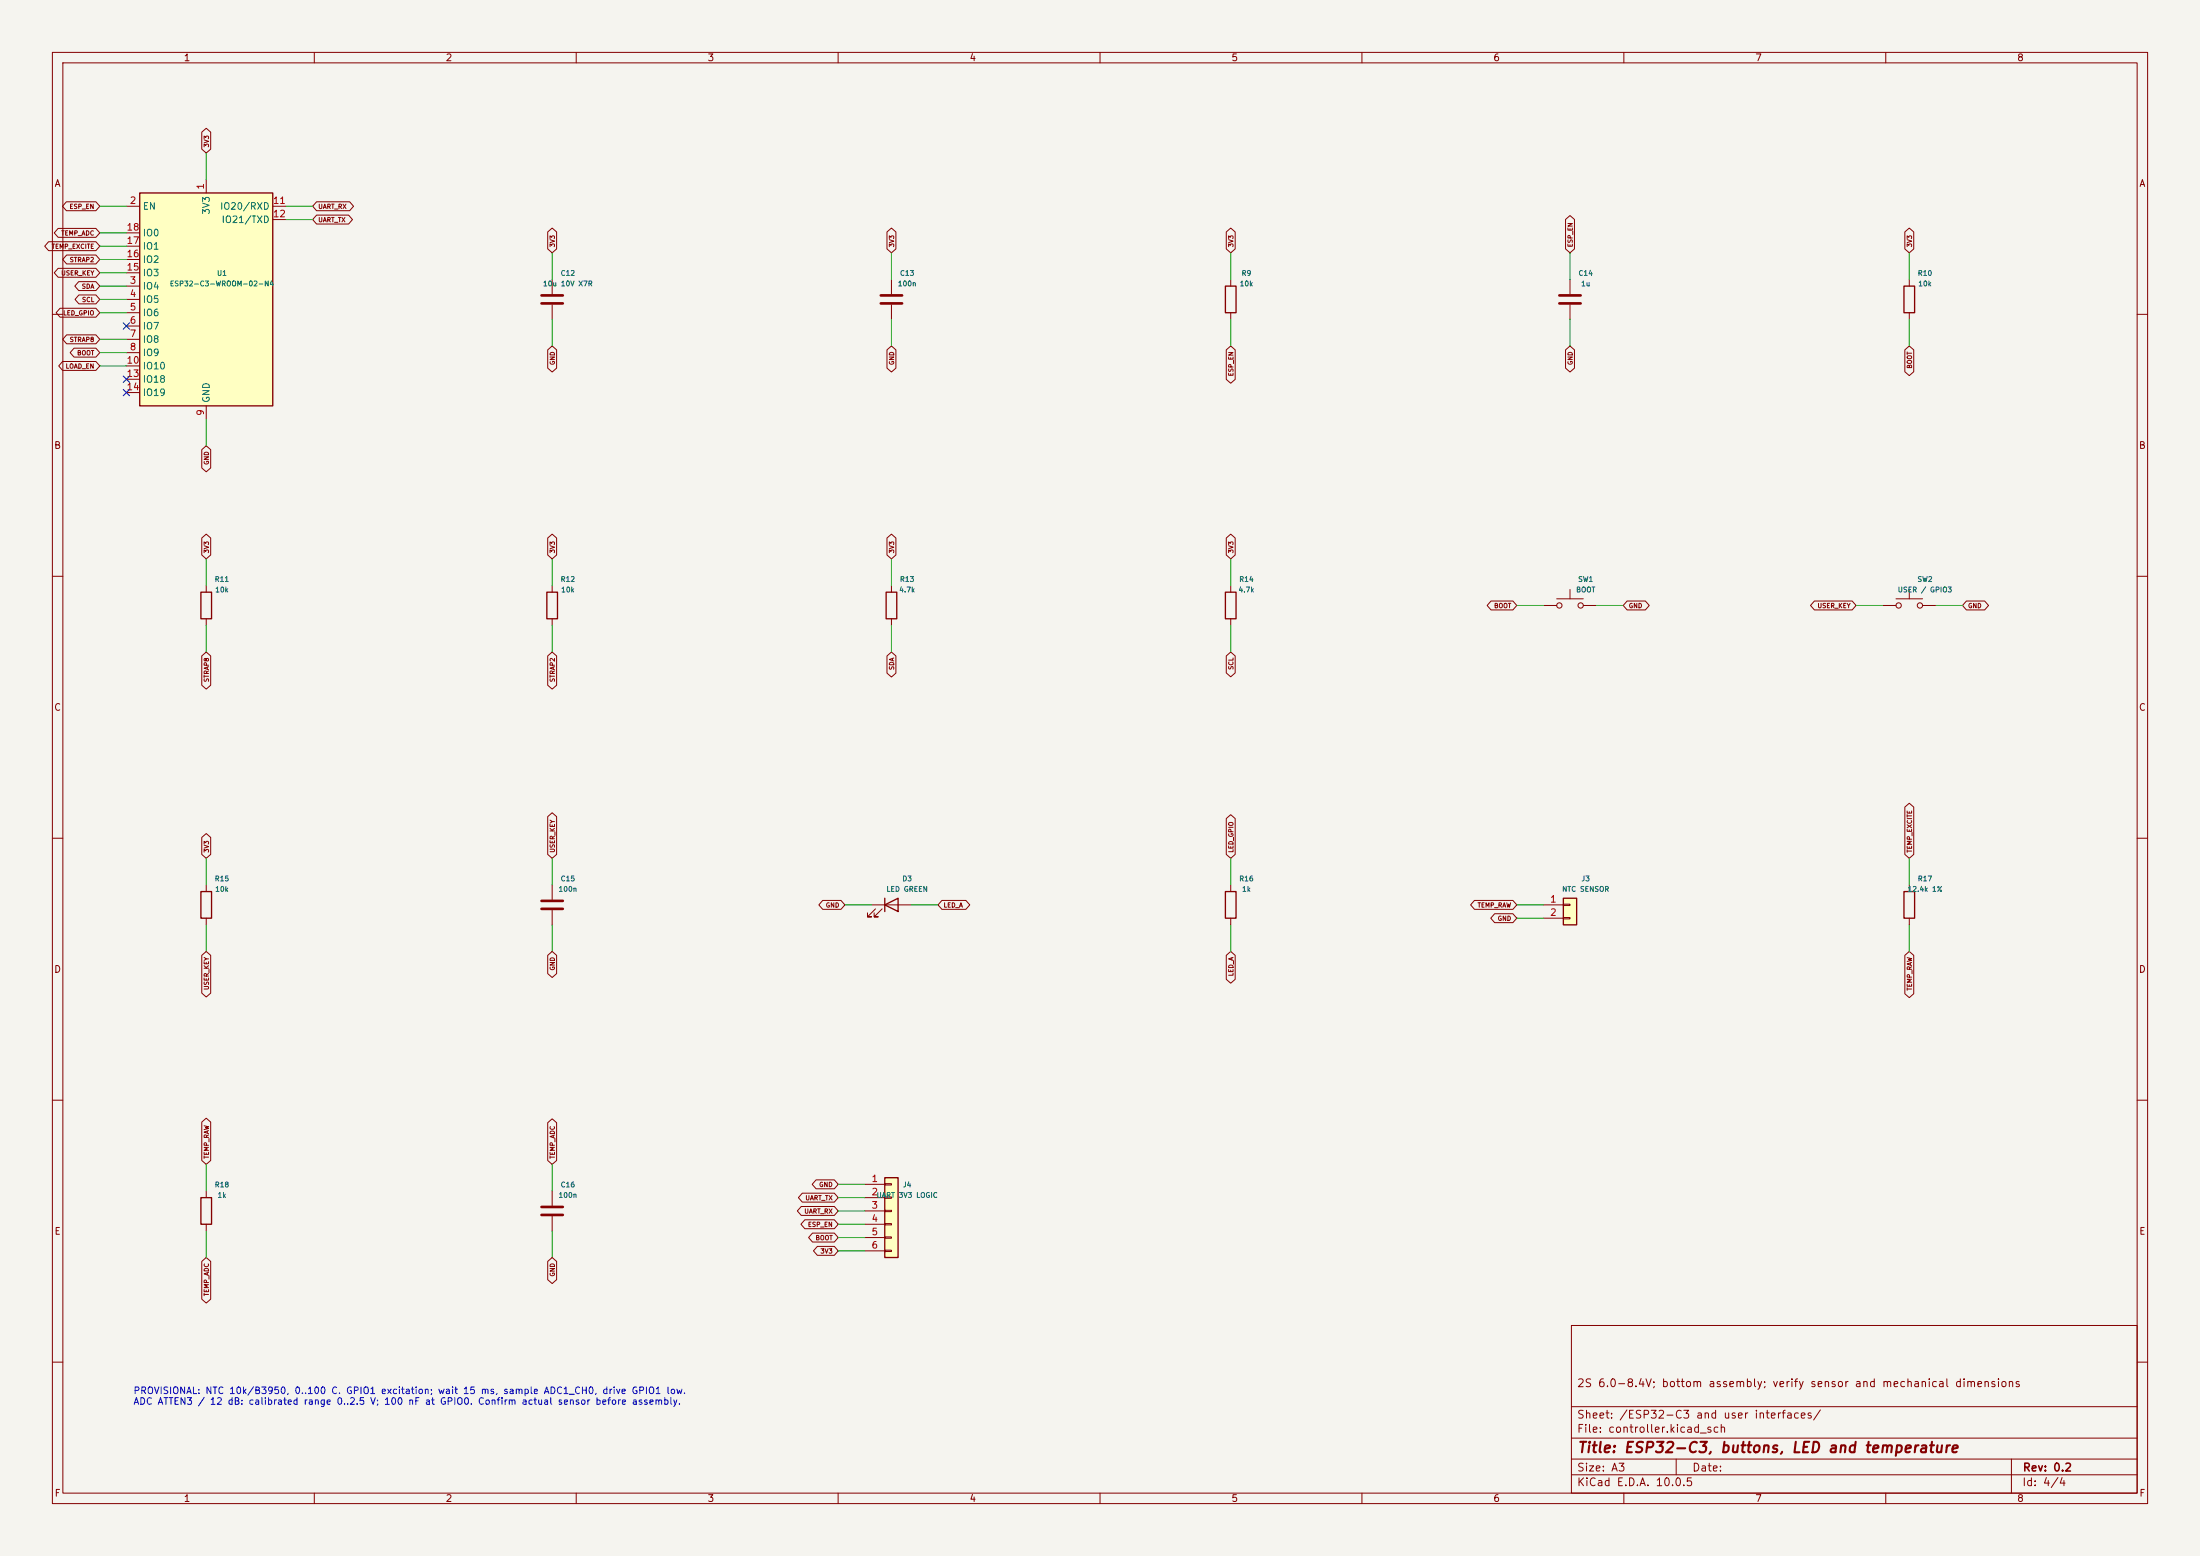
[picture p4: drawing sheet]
(kicad_sch
 (version 20250114)
 (generator eeschema)
 (paper "A3")
 (title_block
  (title "ESP32-C3, buttons, LED and temperature")
  (rev "0.2")
  (comment 1 "2S 6.0-8.4V; bottom assembly; verify sensor and mechanical dimensions"))
 (lib_symbols
  (symbol "RF_Module:ESP32-C3-WROOM-02" (exclude_from_sim no) (in_bom yes) (on_board yes)
   (in_pos_files yes)
   (duplicate_pin_numbers_are_jumpers no)
   (property "Reference" "U" (at -12.192 21.336 0) (show_name no) (do_not_autoplace no) (effects (font (size 1.27 1.27))))
   (property "Value" "ESP32-C3-WROOM-02" (at 12.192 21.336 0) (show_name no) (do_not_autoplace no) (effects (font (size 1.27 1.27))))
   (property "Footprint" "RF_Module:ESP32-C3-WROOM-02" (at 0 0.635 0) (show_name no) (do_not_autoplace no) (hide yes) (effects (font (size 1.27 1.27))))
   (property "Datasheet" "https://www.espressif.com/sites/default/files/documentation/esp32-c3-wroom-02_datasheet_en.pdf" (at 0 0.635 0) (show_name no) (do_not_autoplace no) (hide yes) (effects (font (size 1.27 1.27))))
   (property "Description" "802.11 b/g/n Wi­Fi and Bluetooth 5 module, ESP32­C3 SoC, RISC­V microprocessor, On-board antenna" (at 0 0.635 0) (show_name no) (do_not_autoplace no) (hide yes) (effects (font (size 1.27 1.27))))
   (symbol "ESP32-C3-WROOM-02_1_1"
    (rectangle (start -12.7 20.32) (end 12.7 -20.32) (stroke (width 0.254) (type default)) (fill (type background)))
    (pin power_in line (at 0 22.86 270) (length 2.54) (name "3V3" (effects (font (size 1.27 1.27)))) (number "1" (effects (font (size 1.27 1.27)))))
    (pin input line (at -15.24 17.78 0) (length 2.54) (name "EN" (effects (font (size 1.27 1.27)))) (number "2" (effects (font (size 1.27 1.27)))))
    (pin bidirectional line (at -15.24 2.54 0) (length 2.54) (name "IO4" (effects (font (size 1.27 1.27)))) (number "3" (effects (font (size 1.27 1.27)))))
    (pin bidirectional line (at -15.24 0 0) (length 2.54) (name "IO5" (effects (font (size 1.27 1.27)))) (number "4" (effects (font (size 1.27 1.27)))))
    (pin bidirectional line (at -15.24 -2.54 0) (length 2.54) (name "IO6" (effects (font (size 1.27 1.27)))) (number "5" (effects (font (size 1.27 1.27)))))
    (pin bidirectional line (at -15.24 -5.08 0) (length 2.54) (name "IO7" (effects (font (size 1.27 1.27)))) (number "6" (effects (font (size 1.27 1.27)))))
    (pin bidirectional line (at -15.24 -7.62 0) (length 2.54) (name "IO8" (effects (font (size 1.27 1.27)))) (number "7" (effects (font (size 1.27 1.27)))))
    (pin bidirectional line (at -15.24 -10.16 0) (length 2.54) (name "IO9" (effects (font (size 1.27 1.27)))) (number "8" (effects (font (size 1.27 1.27)))))
    (pin power_in line (at 0 -22.86 90) (length 2.54) (name "GND" (effects (font (size 1.27 1.27)))) (number "9" (effects (font (size 1.27 1.27)))))
    (pin bidirectional line (at -15.24 -12.7 0) (length 2.54) (name "IO10" (effects (font (size 1.27 1.27)))) (number "10" (effects (font (size 1.27 1.27)))))
    (pin bidirectional line (at 15.24 17.78 180) (length 2.54) (name "IO20/RXD" (effects (font (size 1.27 1.27)))) (number "11" (effects (font (size 1.27 1.27)))))
    (pin bidirectional line (at 15.24 15.24 180) (length 2.54) (name "IO21/TXD" (effects (font (size 1.27 1.27)))) (number "12" (effects (font (size 1.27 1.27)))))
    (pin bidirectional line (at -15.24 -15.24 0) (length 2.54) (name "IO18" (effects (font (size 1.27 1.27)))) (number "13" (effects (font (size 1.27 1.27)))))
    (pin bidirectional line (at -15.24 -17.78 0) (length 2.54) (name "IO19" (effects (font (size 1.27 1.27)))) (number "14" (effects (font (size 1.27 1.27)))))
    (pin bidirectional line (at -15.24 5.08 0) (length 2.54) (name "IO3" (effects (font (size 1.27 1.27)))) (number "15" (effects (font (size 1.27 1.27)))))
    (pin bidirectional line (at -15.24 7.62 0) (length 2.54) (name "IO2" (effects (font (size 1.27 1.27)))) (number "16" (effects (font (size 1.27 1.27)))))
    (pin bidirectional line (at -15.24 10.16 0) (length 2.54) (name "IO1" (effects (font (size 1.27 1.27)))) (number "17" (effects (font (size 1.27 1.27)))))
    (pin bidirectional line (at -15.24 12.7 0) (length 2.54) (name "IO0" (effects (font (size 1.27 1.27)))) (number "18" (effects (font (size 1.27 1.27)))))
    (pin passive line (at 0 -22.86 90) (length 2.54) (hide yes) (name "GND" (effects (font (size 1.27 1.27)))) (number "19" (effects (font (size 1.27 1.27))))))
   (embedded_fonts no))
  (symbol "Device:C"
   (pin_numbers (hide yes))
   (pin_names
    (offset 0.254)) (exclude_from_sim no) (in_bom yes) (on_board yes)
   (in_pos_files yes)
   (duplicate_pin_numbers_are_jumpers no)
   (property "Reference" "C" (at 0.635 2.54 0) (show_name no) (do_not_autoplace no) (effects (font (size 1.27 1.27)) (justify left)))
   (property "Value" "C" (at 0.635 -2.54 0) (show_name no) (do_not_autoplace no) (effects (font (size 1.27 1.27)) (justify left)))
   (property "Footprint" "" (at 0.9652 -3.81 0) (show_name no) (do_not_autoplace no) (hide yes) (effects (font (size 1.27 1.27))))
   (property "Datasheet" "" (at 0 0 0) (show_name no) (do_not_autoplace no) (hide yes) (effects (font (size 1.27 1.27))))
   (property "Description" "Unpolarized capacitor" (at 0 0 0) (show_name no) (do_not_autoplace no) (hide yes) (effects (font (size 1.27 1.27))))
   (symbol "C_0_1"
    (polyline (pts (xy -2.032 0.762) (xy 2.032 0.762)) (stroke (width 0.508) (type default)) (fill (type none)))
    (polyline (pts (xy -2.032 -0.762) (xy 2.032 -0.762)) (stroke (width 0.508) (type default)) (fill (type none))))
   (symbol "C_1_1"
    (pin passive line (at 0 3.81 270) (length 2.794) (name "" (effects (font (size 1.27 1.27)))) (number "1" (effects (font (size 1.27 1.27)))))
    (pin passive line (at 0 -3.81 90) (length 2.794) (name "" (effects (font (size 1.27 1.27)))) (number "2" (effects (font (size 1.27 1.27))))))
   (embedded_fonts no))
  (symbol "Device:R"
   (pin_numbers (hide yes))
   (pin_names
    (offset 0)) (exclude_from_sim no) (in_bom yes) (on_board yes)
   (in_pos_files yes)
   (duplicate_pin_numbers_are_jumpers no)
   (property "Reference" "R" (at 2.032 0 90) (show_name no) (do_not_autoplace no) (effects (font (size 1.27 1.27))))
   (property "Value" "R" (at 0 0 90) (show_name no) (do_not_autoplace no) (effects (font (size 1.27 1.27))))
   (property "Footprint" "" (at -1.778 0 90) (show_name no) (do_not_autoplace no) (hide yes) (effects (font (size 1.27 1.27))))
   (property "Datasheet" "" (at 0 0 0) (show_name no) (do_not_autoplace no) (hide yes) (effects (font (size 1.27 1.27))))
   (property "Description" "Resistor" (at 0 0 0) (show_name no) (do_not_autoplace no) (hide yes) (effects (font (size 1.27 1.27))))
   (symbol "R_0_1"
    (rectangle (start -1.016 -2.54) (end 1.016 2.54) (stroke (width 0.254) (type default)) (fill (type none))))
   (symbol "R_1_1"
    (pin passive line (at 0 3.81 270) (length 1.27) (name "" (effects (font (size 1.27 1.27)))) (number "1" (effects (font (size 1.27 1.27)))))
    (pin passive line (at 0 -3.81 90) (length 1.27) (name "" (effects (font (size 1.27 1.27)))) (number "2" (effects (font (size 1.27 1.27))))))
   (embedded_fonts no))
  (symbol "Switch:SW_Push"
   (pin_numbers (hide yes))
   (pin_names
    (offset 1.016) (hide yes)) (exclude_from_sim no) (in_bom yes) (on_board yes)
   (in_pos_files yes)
   (duplicate_pin_numbers_are_jumpers no)
   (property "Reference" "SW" (at 1.27 2.54 0) (show_name no) (do_not_autoplace no) (effects (font (size 1.27 1.27)) (justify left)))
   (property "Value" "SW_Push" (at 0 -1.524 0) (show_name no) (do_not_autoplace no) (effects (font (size 1.27 1.27))))
   (property "Footprint" "" (at 0 5.08 0) (show_name no) (do_not_autoplace no) (hide yes) (effects (font (size 1.27 1.27))))
   (property "Datasheet" "" (at 0 5.08 0) (show_name no) (do_not_autoplace no) (hide yes) (effects (font (size 1.27 1.27))))
   (property "Description" "Push button switch, generic, two pins" (at 0 0 0) (show_name no) (do_not_autoplace no) (hide yes) (effects (font (size 1.27 1.27))))
   (symbol "SW_Push_0_1"
    (circle (center -2.032 0) (radius 0.508) (stroke (width 0) (type default)) (fill (type none)))
    (polyline (pts (xy 0 1.27) (xy 0 3.048)) (stroke (width 0) (type default)) (fill (type none)))
    (circle (center 2.032 0) (radius 0.508) (stroke (width 0) (type default)) (fill (type none)))
    (polyline (pts (xy 2.54 1.27) (xy -2.54 1.27)) (stroke (width 0) (type default)) (fill (type none)))
    (pin passive line (at -5.08 0 0) (length 2.54) (name "1" (effects (font (size 1.27 1.27)))) (number "1" (effects (font (size 1.27 1.27)))))
    (pin passive line (at 5.08 0 180) (length 2.54) (name "2" (effects (font (size 1.27 1.27)))) (number "2" (effects (font (size 1.27 1.27))))))
   (embedded_fonts no))
  (symbol "Device:LED"
   (pin_numbers (hide yes))
   (pin_names
    (offset 1.016) (hide yes)) (exclude_from_sim no) (in_bom yes) (on_board yes)
   (in_pos_files yes)
   (duplicate_pin_numbers_are_jumpers no)
   (property "Reference" "D" (at 0 2.54 0) (show_name no) (do_not_autoplace no) (effects (font (size 1.27 1.27))))
   (property "Value" "LED" (at 0 -2.54 0) (show_name no) (do_not_autoplace no) (effects (font (size 1.27 1.27))))
   (property "Footprint" "" (at 0 0 0) (show_name no) (do_not_autoplace no) (hide yes) (effects (font (size 1.27 1.27))))
   (property "Datasheet" "" (at 0 0 0) (show_name no) (do_not_autoplace no) (hide yes) (effects (font (size 1.27 1.27))))
   (property "Description" "Light emitting diode" (at 0 0 0) (show_name no) (do_not_autoplace no) (hide yes) (effects (font (size 1.27 1.27))))
   (property "Sim.Pins" "1=K 2=A" (at 0 0 0) (show_name no) (do_not_autoplace no) (hide yes) (effects (font (size 1.27 1.27))))
   (symbol "LED_0_1"
    (polyline (pts (xy -3.048 -0.762) (xy -4.572 -2.286) (xy -3.81 -2.286) (xy -4.572 -2.286) (xy -4.572 -1.524)) (stroke (width 0) (type default)) (fill (type none)))
    (polyline (pts (xy -1.778 -0.762) (xy -3.302 -2.286) (xy -2.54 -2.286) (xy -3.302 -2.286) (xy -3.302 -1.524)) (stroke (width 0) (type default)) (fill (type none)))
    (polyline (pts (xy -1.27 0) (xy 1.27 0)) (stroke (width 0) (type default)) (fill (type none)))
    (polyline (pts (xy -1.27 -1.27) (xy -1.27 1.27)) (stroke (width 0.254) (type default)) (fill (type none)))
    (polyline (pts (xy 1.27 -1.27) (xy 1.27 1.27) (xy -1.27 0) (xy 1.27 -1.27)) (stroke (width 0.254) (type default)) (fill (type none))))
   (symbol "LED_1_1"
    (pin passive line (at -3.81 0 0) (length 2.54) (name "K" (effects (font (size 1.27 1.27)))) (number "1" (effects (font (size 1.27 1.27)))))
    (pin passive line (at 3.81 0 180) (length 2.54) (name "A" (effects (font (size 1.27 1.27)))) (number "2" (effects (font (size 1.27 1.27))))))
   (embedded_fonts no))
  (symbol "Connector_Generic:Conn_01x02"
   (pin_names
    (offset 1.016) (hide yes)) (exclude_from_sim no) (in_bom yes) (on_board yes)
   (in_pos_files yes)
   (duplicate_pin_numbers_are_jumpers no)
   (property "Reference" "J" (at 0 2.54 0) (show_name no) (do_not_autoplace no) (effects (font (size 1.27 1.27))))
   (property "Value" "Conn_01x02" (at 0 -5.08 0) (show_name no) (do_not_autoplace no) (effects (font (size 1.27 1.27))))
   (property "Footprint" "" (at 0 0 0) (show_name no) (do_not_autoplace no) (hide yes) (effects (font (size 1.27 1.27))))
   (property "Datasheet" "" (at 0 0 0) (show_name no) (do_not_autoplace no) (hide yes) (effects (font (size 1.27 1.27))))
   (property "Description" "Generic connector, single row, 01x02, script generated (kicad-library-utils/schlib/autogen/connector/)" (at 0 0 0) (show_name no) (do_not_autoplace no) (hide yes) (effects (font (size 1.27 1.27))))
   (symbol "Conn_01x02_1_1"
    (rectangle (start -1.27 1.27) (end 1.27 -3.81) (stroke (width 0.254) (type default)) (fill (type background)))
    (rectangle (start -1.27 0.127) (end 0 -0.127) (stroke (width 0.1524) (type default)) (fill (type none)))
    (rectangle (start -1.27 -2.413) (end 0 -2.667) (stroke (width 0.1524) (type default)) (fill (type none)))
    (pin passive line (at -5.08 0 0) (length 3.81) (name "Pin_1" (effects (font (size 1.27 1.27)))) (number "1" (effects (font (size 1.27 1.27)))))
    (pin passive line (at -5.08 -2.54 0) (length 3.81) (name "Pin_2" (effects (font (size 1.27 1.27)))) (number "2" (effects (font (size 1.27 1.27))))))
   (embedded_fonts no))
  (symbol "Connector_Generic:Conn_01x06"
   (pin_names
    (offset 1.016) (hide yes)) (exclude_from_sim no) (in_bom yes) (on_board yes)
   (in_pos_files yes)
   (duplicate_pin_numbers_are_jumpers no)
   (property "Reference" "J" (at 0 7.62 0) (show_name no) (do_not_autoplace no) (effects (font (size 1.27 1.27))))
   (property "Value" "Conn_01x06" (at 0 -10.16 0) (show_name no) (do_not_autoplace no) (effects (font (size 1.27 1.27))))
   (property "Footprint" "" (at 0 0 0) (show_name no) (do_not_autoplace no) (hide yes) (effects (font (size 1.27 1.27))))
   (property "Datasheet" "" (at 0 0 0) (show_name no) (do_not_autoplace no) (hide yes) (effects (font (size 1.27 1.27))))
   (property "Description" "Generic connector, single row, 01x06, script generated (kicad-library-utils/schlib/autogen/connector/)" (at 0 0 0) (show_name no) (do_not_autoplace no) (hide yes) (effects (font (size 1.27 1.27))))
   (symbol "Conn_01x06_1_1"
    (rectangle (start -1.27 6.35) (end 1.27 -8.89) (stroke (width 0.254) (type default)) (fill (type background)))
    (rectangle (start -1.27 5.207) (end 0 4.953) (stroke (width 0.1524) (type default)) (fill (type none)))
    (rectangle (start -1.27 2.667) (end 0 2.413) (stroke (width 0.1524) (type default)) (fill (type none)))
    (rectangle (start -1.27 0.127) (end 0 -0.127) (stroke (width 0.1524) (type default)) (fill (type none)))
    (rectangle (start -1.27 -2.413) (end 0 -2.667) (stroke (width 0.1524) (type default)) (fill (type none)))
    (rectangle (start -1.27 -4.953) (end 0 -5.207) (stroke (width 0.1524) (type default)) (fill (type none)))
    (rectangle (start -1.27 -7.493) (end 0 -7.747) (stroke (width 0.1524) (type default)) (fill (type none)))
    (pin passive line (at -5.08 5.08 0) (length 3.81) (name "Pin_1" (effects (font (size 1.27 1.27)))) (number "1" (effects (font (size 1.27 1.27)))))
    (pin passive line (at -5.08 2.54 0) (length 3.81) (name "Pin_2" (effects (font (size 1.27 1.27)))) (number "2" (effects (font (size 1.27 1.27)))))
    (pin passive line (at -5.08 0 0) (length 3.81) (name "Pin_3" (effects (font (size 1.27 1.27)))) (number "3" (effects (font (size 1.27 1.27)))))
    (pin passive line (at -5.08 -2.54 0) (length 3.81) (name "Pin_4" (effects (font (size 1.27 1.27)))) (number "4" (effects (font (size 1.27 1.27)))))
    (pin passive line (at -5.08 -5.08 0) (length 3.81) (name "Pin_5" (effects (font (size 1.27 1.27)))) (number "5" (effects (font (size 1.27 1.27)))))
    (pin passive line (at -5.08 -7.62 0) (length 3.81) (name "Pin_6" (effects (font (size 1.27 1.27)))) (number "6" (effects (font (size 1.27 1.27))))))
   (embedded_fonts no)))
 (symbol
  (lib_id "RF_Module:ESP32-C3-WROOM-02") (at 39.37 57.15 0) (unit 1) (in_bom yes) (on_board yes) (dnp no)
  (property "Reference" "U1" (at 42.37 52.15 0) (effects (font (size 0.95 0.95))))
  (property "Value" "ESP32-C3-WROOM-02-N4" (at 42.37 54.15 0) (effects (font (size 0.95 0.95))))
  (property "Footprint" "Flashlight:ESP32-C3-WROOM-02" (at 42.37 56.15 0) (effects (font (size 0.95 0.95)) (hide yes)))
  (property "Datasheet" "https://www.espressif.com/sites/default/files/documentation/esp32-c3-wroom-02_datasheet_en.pdf" (at 42.37 58.15 0) (effects (font (size 0.95 0.95)) (hide yes))))
 (wire (pts (xy 39.37 34.29) (xy 39.37 29.21)) (stroke (width 0) (type default)))
 (global_label "3V3"
  (shape bidirectional) (at 39.37 29.21 90) (effects (font (size 0.85 0.85)) (justify left)))
 (wire (pts (xy 24.13 39.37) (xy 19.05 39.37)) (stroke (width 0) (type default)))
 (global_label "ESP_EN"
  (shape bidirectional) (at 19.05 39.37 180) (effects (font (size 0.85 0.85)) (justify right)))
 (wire (pts (xy 24.13 54.61) (xy 19.05 54.61)) (stroke (width 0) (type default)))
 (global_label "SDA"
  (shape bidirectional) (at 19.05 54.61 180) (effects (font (size 0.85 0.85)) (justify right)))
 (wire (pts (xy 24.13 57.15) (xy 19.05 57.15)) (stroke (width 0) (type default)))
 (global_label "SCL"
  (shape bidirectional) (at 19.05 57.15 180) (effects (font (size 0.85 0.85)) (justify right)))
 (wire (pts (xy 24.13 59.69) (xy 19.05 59.69)) (stroke (width 0) (type default)))
 (global_label "LED_GPIO"
  (shape bidirectional) (at 19.05 59.69 180) (effects (font (size 0.85 0.85)) (justify right)))
 (no_connect (at 24.13 62.23))
 (wire (pts (xy 24.13 64.77) (xy 19.05 64.77)) (stroke (width 0) (type default)))
 (global_label "STRAP8"
  (shape bidirectional) (at 19.05 64.77 180) (effects (font (size 0.85 0.85)) (justify right)))
 (wire (pts (xy 24.13 67.31) (xy 19.05 67.31)) (stroke (width 0) (type default)))
 (global_label "BOOT"
  (shape bidirectional) (at 19.05 67.31 180) (effects (font (size 0.85 0.85)) (justify right)))
 (wire (pts (xy 39.37 80.01) (xy 39.37 85.09)) (stroke (width 0) (type default)))
 (global_label "GND"
  (shape bidirectional) (at 39.37 85.09 270) (effects (font (size 0.85 0.85)) (justify right)))
 (wire (pts (xy 24.13 69.85) (xy 19.05 69.85)) (stroke (width 0) (type default)))
 (global_label "LOAD_EN"
  (shape bidirectional) (at 19.05 69.85 180) (effects (font (size 0.85 0.85)) (justify right)))
 (wire (pts (xy 54.61 39.37) (xy 59.69 39.37)) (stroke (width 0) (type default)))
 (global_label "UART_RX"
  (shape bidirectional) (at 59.69 39.37 0) (effects (font (size 0.85 0.85)) (justify left)))
 (wire (pts (xy 54.61 41.91) (xy 59.69 41.91)) (stroke (width 0) (type default)))
 (global_label "UART_TX"
  (shape bidirectional) (at 59.69 41.91 0) (effects (font (size 0.85 0.85)) (justify left)))
 (no_connect (at 24.13 72.39))
 (no_connect (at 24.13 74.93))
 (wire (pts (xy 24.13 52.07) (xy 19.05 52.07)) (stroke (width 0) (type default)))
 (global_label "USER_KEY"
  (shape bidirectional) (at 19.05 52.07 180) (effects (font (size 0.85 0.85)) (justify right)))
 (wire (pts (xy 24.13 49.53) (xy 19.05 49.53)) (stroke (width 0) (type default)))
 (global_label "STRAP2"
  (shape bidirectional) (at 19.05 49.53 180) (effects (font (size 0.85 0.85)) (justify right)))
 (wire (pts (xy 24.13 46.99) (xy 19.05 46.99)) (stroke (width 0) (type default)))
 (global_label "TEMP_EXCITE"
  (shape bidirectional) (at 19.05 46.99 180) (effects (font (size 0.85 0.85)) (justify right)))
 (wire (pts (xy 24.13 44.45) (xy 19.05 44.45)) (stroke (width 0) (type default)))
 (global_label "TEMP_ADC"
  (shape bidirectional) (at 19.05 44.45 180) (effects (font (size 0.85 0.85)) (justify right)))
 (symbol
  (lib_id "Device:C") (at 105.41 57.15 0) (unit 1) (in_bom yes) (on_board yes) (dnp no)
  (property "Reference" "C12" (at 108.41 52.15 0) (effects (font (size 0.95 0.95))))
  (property "Value" "10u 10V X7R" (at 108.41 54.15 0) (effects (font (size 0.95 0.95))))
  (property "Footprint" "Flashlight:C_0805_2012Metric" (at 108.41 56.15 0) (effects (font (size 0.95 0.95)) (hide yes)))
  (property "Datasheet" "" (at 108.41 58.15 0) (effects (font (size 0.95 0.95)) (hide yes))))
 (wire (pts (xy 105.41 53.34) (xy 105.41 48.26)) (stroke (width 0) (type default)))
 (global_label "3V3"
  (shape bidirectional) (at 105.41 48.26 90) (effects (font (size 0.85 0.85)) (justify left)))
 (wire (pts (xy 105.41 60.96) (xy 105.41 66.04)) (stroke (width 0) (type default)))
 (global_label "GND"
  (shape bidirectional) (at 105.41 66.04 270) (effects (font (size 0.85 0.85)) (justify right)))
 (symbol
  (lib_id "Device:C") (at 170.18 57.15 0) (unit 1) (in_bom yes) (on_board yes) (dnp no)
  (property "Reference" "C13" (at 173.18 52.15 0) (effects (font (size 0.95 0.95))))
  (property "Value" "100n" (at 173.18 54.15 0) (effects (font (size 0.95 0.95))))
  (property "Footprint" "Flashlight:C_0805_2012Metric" (at 173.18 56.15 0) (effects (font (size 0.95 0.95)) (hide yes)))
  (property "Datasheet" "" (at 173.18 58.15 0) (effects (font (size 0.95 0.95)) (hide yes))))
 (wire (pts (xy 170.18 53.34) (xy 170.18 48.26)) (stroke (width 0) (type default)))
 (global_label "3V3"
  (shape bidirectional) (at 170.18 48.26 90) (effects (font (size 0.85 0.85)) (justify left)))
 (wire (pts (xy 170.18 60.96) (xy 170.18 66.04)) (stroke (width 0) (type default)))
 (global_label "GND"
  (shape bidirectional) (at 170.18 66.04 270) (effects (font (size 0.85 0.85)) (justify right)))
 (symbol
  (lib_id "Device:R") (at 234.95 57.15 0) (unit 1) (in_bom yes) (on_board yes) (dnp no)
  (property "Reference" "R9" (at 237.95 52.15 0) (effects (font (size 0.95 0.95))))
  (property "Value" "10k" (at 237.95 54.15 0) (effects (font (size 0.95 0.95))))
  (property "Footprint" "Flashlight:R_0805_2012Metric" (at 237.95 56.15 0) (effects (font (size 0.95 0.95)) (hide yes)))
  (property "Datasheet" "" (at 237.95 58.15 0) (effects (font (size 0.95 0.95)) (hide yes))))
 (wire (pts (xy 234.95 53.34) (xy 234.95 48.26)) (stroke (width 0) (type default)))
 (global_label "3V3"
  (shape bidirectional) (at 234.95 48.26 90) (effects (font (size 0.85 0.85)) (justify left)))
 (wire (pts (xy 234.95 60.96) (xy 234.95 66.04)) (stroke (width 0) (type default)))
 (global_label "ESP_EN"
  (shape bidirectional) (at 234.95 66.04 270) (effects (font (size 0.85 0.85)) (justify right)))
 (symbol
  (lib_id "Device:C") (at 299.72 57.15 0) (unit 1) (in_bom yes) (on_board yes) (dnp no)
  (property "Reference" "C14" (at 302.72 52.15 0) (effects (font (size 0.95 0.95))))
  (property "Value" "1u" (at 302.72 54.15 0) (effects (font (size 0.95 0.95))))
  (property "Footprint" "Flashlight:C_0805_2012Metric" (at 302.72 56.15 0) (effects (font (size 0.95 0.95)) (hide yes)))
  (property "Datasheet" "" (at 302.72 58.15 0) (effects (font (size 0.95 0.95)) (hide yes))))
 (wire (pts (xy 299.72 53.34) (xy 299.72 48.26)) (stroke (width 0) (type default)))
 (global_label "ESP_EN"
  (shape bidirectional) (at 299.72 48.26 90) (effects (font (size 0.85 0.85)) (justify left)))
 (wire (pts (xy 299.72 60.96) (xy 299.72 66.04)) (stroke (width 0) (type default)))
 (global_label "GND"
  (shape bidirectional) (at 299.72 66.04 270) (effects (font (size 0.85 0.85)) (justify right)))
 (symbol
  (lib_id "Device:R") (at 364.49 57.15 0) (unit 1) (in_bom yes) (on_board yes) (dnp no)
  (property "Reference" "R10" (at 367.49 52.15 0) (effects (font (size 0.95 0.95))))
  (property "Value" "10k" (at 367.49 54.15 0) (effects (font (size 0.95 0.95))))
  (property "Footprint" "Flashlight:R_0805_2012Metric" (at 367.49 56.15 0) (effects (font (size 0.95 0.95)) (hide yes)))
  (property "Datasheet" "" (at 367.49 58.15 0) (effects (font (size 0.95 0.95)) (hide yes))))
 (wire (pts (xy 364.49 53.34) (xy 364.49 48.26)) (stroke (width 0) (type default)))
 (global_label "3V3"
  (shape bidirectional) (at 364.49 48.26 90) (effects (font (size 0.85 0.85)) (justify left)))
 (wire (pts (xy 364.49 60.96) (xy 364.49 66.04)) (stroke (width 0) (type default)))
 (global_label "BOOT"
  (shape bidirectional) (at 364.49 66.04 270) (effects (font (size 0.85 0.85)) (justify right)))
 (symbol
  (lib_id "Device:R") (at 39.37 115.57 0) (unit 1) (in_bom yes) (on_board yes) (dnp no)
  (property "Reference" "R11" (at 42.37 110.57 0) (effects (font (size 0.95 0.95))))
  (property "Value" "10k" (at 42.37 112.57 0) (effects (font (size 0.95 0.95))))
  (property "Footprint" "Flashlight:R_0805_2012Metric" (at 42.37 114.57 0) (effects (font (size 0.95 0.95)) (hide yes)))
  (property "Datasheet" "" (at 42.37 116.57 0) (effects (font (size 0.95 0.95)) (hide yes))))
 (wire (pts (xy 39.37 111.76) (xy 39.37 106.68)) (stroke (width 0) (type default)))
 (global_label "3V3"
  (shape bidirectional) (at 39.37 106.68 90) (effects (font (size 0.85 0.85)) (justify left)))
 (wire (pts (xy 39.37 119.38) (xy 39.37 124.46)) (stroke (width 0) (type default)))
 (global_label "STRAP8"
  (shape bidirectional) (at 39.37 124.46 270) (effects (font (size 0.85 0.85)) (justify right)))
 (symbol
  (lib_id "Device:R") (at 105.41 115.57 0) (unit 1) (in_bom yes) (on_board yes) (dnp no)
  (property "Reference" "R12" (at 108.41 110.57 0) (effects (font (size 0.95 0.95))))
  (property "Value" "10k" (at 108.41 112.57 0) (effects (font (size 0.95 0.95))))
  (property "Footprint" "Flashlight:R_0805_2012Metric" (at 108.41 114.57 0) (effects (font (size 0.95 0.95)) (hide yes)))
  (property "Datasheet" "" (at 108.41 116.57 0) (effects (font (size 0.95 0.95)) (hide yes))))
 (wire (pts (xy 105.41 111.76) (xy 105.41 106.68)) (stroke (width 0) (type default)))
 (global_label "3V3"
  (shape bidirectional) (at 105.41 106.68 90) (effects (font (size 0.85 0.85)) (justify left)))
 (wire (pts (xy 105.41 119.38) (xy 105.41 124.46)) (stroke (width 0) (type default)))
 (global_label "STRAP2"
  (shape bidirectional) (at 105.41 124.46 270) (effects (font (size 0.85 0.85)) (justify right)))
 (symbol
  (lib_id "Device:R") (at 170.18 115.57 0) (unit 1) (in_bom yes) (on_board yes) (dnp no)
  (property "Reference" "R13" (at 173.18 110.57 0) (effects (font (size 0.95 0.95))))
  (property "Value" "4.7k" (at 173.18 112.57 0) (effects (font (size 0.95 0.95))))
  (property "Footprint" "Flashlight:R_0805_2012Metric" (at 173.18 114.57 0) (effects (font (size 0.95 0.95)) (hide yes)))
  (property "Datasheet" "" (at 173.18 116.57 0) (effects (font (size 0.95 0.95)) (hide yes))))
 (wire (pts (xy 170.18 111.76) (xy 170.18 106.68)) (stroke (width 0) (type default)))
 (global_label "3V3"
  (shape bidirectional) (at 170.18 106.68 90) (effects (font (size 0.85 0.85)) (justify left)))
 (wire (pts (xy 170.18 119.38) (xy 170.18 124.46)) (stroke (width 0) (type default)))
 (global_label "SDA"
  (shape bidirectional) (at 170.18 124.46 270) (effects (font (size 0.85 0.85)) (justify right)))
 (symbol
  (lib_id "Device:R") (at 234.95 115.57 0) (unit 1) (in_bom yes) (on_board yes) (dnp no)
  (property "Reference" "R14" (at 237.95 110.57 0) (effects (font (size 0.95 0.95))))
  (property "Value" "4.7k" (at 237.95 112.57 0) (effects (font (size 0.95 0.95))))
  (property "Footprint" "Flashlight:R_0805_2012Metric" (at 237.95 114.57 0) (effects (font (size 0.95 0.95)) (hide yes)))
  (property "Datasheet" "" (at 237.95 116.57 0) (effects (font (size 0.95 0.95)) (hide yes))))
 (wire (pts (xy 234.95 111.76) (xy 234.95 106.68)) (stroke (width 0) (type default)))
 (global_label "3V3"
  (shape bidirectional) (at 234.95 106.68 90) (effects (font (size 0.85 0.85)) (justify left)))
 (wire (pts (xy 234.95 119.38) (xy 234.95 124.46)) (stroke (width 0) (type default)))
 (global_label "SCL"
  (shape bidirectional) (at 234.95 124.46 270) (effects (font (size 0.85 0.85)) (justify right)))
 (symbol
  (lib_id "Switch:SW_Push") (at 299.72 115.57 0) (unit 1) (in_bom yes) (on_board yes) (dnp no)
  (property "Reference" "SW1" (at 302.72 110.57 0) (effects (font (size 0.95 0.95))))
  (property "Value" "BOOT" (at 302.72 112.57 0) (effects (font (size 0.95 0.95))))
  (property "Footprint" "Flashlight:Reference_Button" (at 302.72 114.57 0) (effects (font (size 0.95 0.95)) (hide yes)))
  (property "Datasheet" "" (at 302.72 116.57 0) (effects (font (size 0.95 0.95)) (hide yes))))
 (wire (pts (xy 294.64 115.57) (xy 289.56 115.57)) (stroke (width 0) (type default)))
 (global_label "BOOT"
  (shape bidirectional) (at 289.56 115.57 180) (effects (font (size 0.85 0.85)) (justify right)))
 (wire (pts (xy 304.8 115.57) (xy 309.88 115.57)) (stroke (width 0) (type default)))
 (global_label "GND"
  (shape bidirectional) (at 309.88 115.57 0) (effects (font (size 0.85 0.85)) (justify left)))
 (symbol
  (lib_id "Switch:SW_Push") (at 364.49 115.57 0) (unit 1) (in_bom yes) (on_board yes) (dnp no)
  (property "Reference" "SW2" (at 367.49 110.57 0) (effects (font (size 0.95 0.95))))
  (property "Value" "USER / GPIO3" (at 367.49 112.57 0) (effects (font (size 0.95 0.95))))
  (property "Footprint" "Flashlight:Reference_Button" (at 367.49 114.57 0) (effects (font (size 0.95 0.95)) (hide yes)))
  (property "Datasheet" "" (at 367.49 116.57 0) (effects (font (size 0.95 0.95)) (hide yes))))
 (wire (pts (xy 359.41 115.57) (xy 354.33 115.57)) (stroke (width 0) (type default)))
 (global_label "USER_KEY"
  (shape bidirectional) (at 354.33 115.57 180) (effects (font (size 0.85 0.85)) (justify right)))
 (wire (pts (xy 369.57 115.57) (xy 374.65 115.57)) (stroke (width 0) (type default)))
 (global_label "GND"
  (shape bidirectional) (at 374.65 115.57 0) (effects (font (size 0.85 0.85)) (justify left)))
 (symbol
  (lib_id "Device:R") (at 39.37 172.72 0) (unit 1) (in_bom yes) (on_board yes) (dnp no)
  (property "Reference" "R15" (at 42.37 167.72 0) (effects (font (size 0.95 0.95))))
  (property "Value" "10k" (at 42.37 169.72 0) (effects (font (size 0.95 0.95))))
  (property "Footprint" "Flashlight:R_0805_2012Metric" (at 42.37 171.72 0) (effects (font (size 0.95 0.95)) (hide yes)))
  (property "Datasheet" "" (at 42.37 173.72 0) (effects (font (size 0.95 0.95)) (hide yes))))
 (wire (pts (xy 39.37 168.91) (xy 39.37 163.83)) (stroke (width 0) (type default)))
 (global_label "3V3"
  (shape bidirectional) (at 39.37 163.83 90) (effects (font (size 0.85 0.85)) (justify left)))
 (wire (pts (xy 39.37 176.53) (xy 39.37 181.61)) (stroke (width 0) (type default)))
 (global_label "USER_KEY"
  (shape bidirectional) (at 39.37 181.61 270) (effects (font (size 0.85 0.85)) (justify right)))
 (symbol
  (lib_id "Device:C") (at 105.41 172.72 0) (unit 1) (in_bom yes) (on_board yes) (dnp no)
  (property "Reference" "C15" (at 108.41 167.72 0) (effects (font (size 0.95 0.95))))
  (property "Value" "100n" (at 108.41 169.72 0) (effects (font (size 0.95 0.95))))
  (property "Footprint" "Flashlight:C_0805_2012Metric" (at 108.41 171.72 0) (effects (font (size 0.95 0.95)) (hide yes)))
  (property "Datasheet" "" (at 108.41 173.72 0) (effects (font (size 0.95 0.95)) (hide yes))))
 (wire (pts (xy 105.41 168.91) (xy 105.41 163.83)) (stroke (width 0) (type default)))
 (global_label "USER_KEY"
  (shape bidirectional) (at 105.41 163.83 90) (effects (font (size 0.85 0.85)) (justify left)))
 (wire (pts (xy 105.41 176.53) (xy 105.41 181.61)) (stroke (width 0) (type default)))
 (global_label "GND"
  (shape bidirectional) (at 105.41 181.61 270) (effects (font (size 0.85 0.85)) (justify right)))
 (symbol
  (lib_id "Device:LED") (at 170.18 172.72 0) (unit 1) (in_bom yes) (on_board yes) (dnp no)
  (property "Reference" "D3" (at 173.18 167.72 0) (effects (font (size 0.95 0.95))))
  (property "Value" "LED GREEN" (at 173.18 169.72 0) (effects (font (size 0.95 0.95))))
  (property "Footprint" "Flashlight:LED_0805_2012Metric" (at 173.18 171.72 0) (effects (font (size 0.95 0.95)) (hide yes)))
  (property "Datasheet" "" (at 173.18 173.72 0) (effects (font (size 0.95 0.95)) (hide yes))))
 (wire (pts (xy 166.37 172.72) (xy 161.29 172.72)) (stroke (width 0) (type default)))
 (global_label "GND"
  (shape bidirectional) (at 161.29 172.72 180) (effects (font (size 0.85 0.85)) (justify right)))
 (wire (pts (xy 173.99 172.72) (xy 179.07 172.72)) (stroke (width 0) (type default)))
 (global_label "LED_A"
  (shape bidirectional) (at 179.07 172.72 0) (effects (font (size 0.85 0.85)) (justify left)))
 (symbol
  (lib_id "Device:R") (at 234.95 172.72 0) (unit 1) (in_bom yes) (on_board yes) (dnp no)
  (property "Reference" "R16" (at 237.95 167.72 0) (effects (font (size 0.95 0.95))))
  (property "Value" "1k" (at 237.95 169.72 0) (effects (font (size 0.95 0.95))))
  (property "Footprint" "Flashlight:R_0805_2012Metric" (at 237.95 171.72 0) (effects (font (size 0.95 0.95)) (hide yes)))
  (property "Datasheet" "" (at 237.95 173.72 0) (effects (font (size 0.95 0.95)) (hide yes))))
 (wire (pts (xy 234.95 168.91) (xy 234.95 163.83)) (stroke (width 0) (type default)))
 (global_label "LED_GPIO"
  (shape bidirectional) (at 234.95 163.83 90) (effects (font (size 0.85 0.85)) (justify left)))
 (wire (pts (xy 234.95 176.53) (xy 234.95 181.61)) (stroke (width 0) (type default)))
 (global_label "LED_A"
  (shape bidirectional) (at 234.95 181.61 270) (effects (font (size 0.85 0.85)) (justify right)))
 (symbol
  (lib_id "Connector_Generic:Conn_01x02") (at 299.72 172.72 0) (unit 1) (in_bom yes) (on_board yes) (dnp no)
  (property "Reference" "J3" (at 302.72 167.72 0) (effects (font (size 0.95 0.95))))
  (property "Value" "NTC SENSOR" (at 302.72 169.72 0) (effects (font (size 0.95 0.95))))
  (property "Footprint" "Flashlight:SensorPads_2" (at 302.72 171.72 0) (effects (font (size 0.95 0.95)) (hide yes)))
  (property "Datasheet" "" (at 302.72 173.72 0) (effects (font (size 0.95 0.95)) (hide yes))))
 (wire (pts (xy 294.64 172.72) (xy 289.56 172.72)) (stroke (width 0) (type default)))
 (global_label "TEMP_RAW"
  (shape bidirectional) (at 289.56 172.72 180) (effects (font (size 0.85 0.85)) (justify right)))
 (wire (pts (xy 294.64 175.26) (xy 289.56 175.26)) (stroke (width 0) (type default)))
 (global_label "GND"
  (shape bidirectional) (at 289.56 175.26 180) (effects (font (size 0.85 0.85)) (justify right)))
 (symbol
  (lib_id "Device:R") (at 364.49 172.72 0) (unit 1) (in_bom yes) (on_board yes) (dnp no)
  (property "Reference" "R17" (at 367.49 167.72 0) (effects (font (size 0.95 0.95))))
  (property "Value" "12.4k 1%" (at 367.49 169.72 0) (effects (font (size 0.95 0.95))))
  (property "Footprint" "Flashlight:R_0805_2012Metric" (at 367.49 171.72 0) (effects (font (size 0.95 0.95)) (hide yes)))
  (property "Datasheet" "" (at 367.49 173.72 0) (effects (font (size 0.95 0.95)) (hide yes))))
 (wire (pts (xy 364.49 168.91) (xy 364.49 163.83)) (stroke (width 0) (type default)))
 (global_label "TEMP_EXCITE"
  (shape bidirectional) (at 364.49 163.83 90) (effects (font (size 0.85 0.85)) (justify left)))
 (wire (pts (xy 364.49 176.53) (xy 364.49 181.61)) (stroke (width 0) (type default)))
 (global_label "TEMP_RAW"
  (shape bidirectional) (at 364.49 181.61 270) (effects (font (size 0.85 0.85)) (justify right)))
 (symbol
  (lib_id "Device:R") (at 39.37 231.14 0) (unit 1) (in_bom yes) (on_board yes) (dnp no)
  (property "Reference" "R18" (at 42.37 226.14 0) (effects (font (size 0.95 0.95))))
  (property "Value" "1k" (at 42.37 228.14 0) (effects (font (size 0.95 0.95))))
  (property "Footprint" "Flashlight:R_0805_2012Metric" (at 42.37 230.14 0) (effects (font (size 0.95 0.95)) (hide yes)))
  (property "Datasheet" "" (at 42.37 232.14 0) (effects (font (size 0.95 0.95)) (hide yes))))
 (wire (pts (xy 39.37 227.33) (xy 39.37 222.25)) (stroke (width 0) (type default)))
 (global_label "TEMP_RAW"
  (shape bidirectional) (at 39.37 222.25 90) (effects (font (size 0.85 0.85)) (justify left)))
 (wire (pts (xy 39.37 234.95) (xy 39.37 240.03)) (stroke (width 0) (type default)))
 (global_label "TEMP_ADC"
  (shape bidirectional) (at 39.37 240.03 270) (effects (font (size 0.85 0.85)) (justify right)))
 (symbol
  (lib_id "Device:C") (at 105.41 231.14 0) (unit 1) (in_bom yes) (on_board yes) (dnp no)
  (property "Reference" "C16" (at 108.41 226.14 0) (effects (font (size 0.95 0.95))))
  (property "Value" "100n" (at 108.41 228.14 0) (effects (font (size 0.95 0.95))))
  (property "Footprint" "Flashlight:C_0805_2012Metric" (at 108.41 230.14 0) (effects (font (size 0.95 0.95)) (hide yes)))
  (property "Datasheet" "" (at 108.41 232.14 0) (effects (font (size 0.95 0.95)) (hide yes))))
 (wire (pts (xy 105.41 227.33) (xy 105.41 222.25)) (stroke (width 0) (type default)))
 (global_label "TEMP_ADC"
  (shape bidirectional) (at 105.41 222.25 90) (effects (font (size 0.85 0.85)) (justify left)))
 (wire (pts (xy 105.41 234.95) (xy 105.41 240.03)) (stroke (width 0) (type default)))
 (global_label "GND"
  (shape bidirectional) (at 105.41 240.03 270) (effects (font (size 0.85 0.85)) (justify right)))
 (symbol
  (lib_id "Connector_Generic:Conn_01x06") (at 170.18 231.14 0) (unit 1) (in_bom yes) (on_board yes) (dnp no)
  (property "Reference" "J4" (at 173.18 226.14 0) (effects (font (size 0.95 0.95))))
  (property "Value" "UART 3V3 LOGIC" (at 173.18 228.14 0) (effects (font (size 0.95 0.95))))
  (property "Footprint" "Flashlight:UART_Pads_6" (at 173.18 230.14 0) (effects (font (size 0.95 0.95)) (hide yes)))
  (property "Datasheet" "" (at 173.18 232.14 0) (effects (font (size 0.95 0.95)) (hide yes))))
 (wire (pts (xy 165.1 226.06) (xy 160.02 226.06)) (stroke (width 0) (type default)))
 (global_label "GND"
  (shape bidirectional) (at 160.02 226.06 180) (effects (font (size 0.85 0.85)) (justify right)))
 (wire (pts (xy 165.1 228.6) (xy 160.02 228.6)) (stroke (width 0) (type default)))
 (global_label "UART_TX"
  (shape bidirectional) (at 160.02 228.6 180) (effects (font (size 0.85 0.85)) (justify right)))
 (wire (pts (xy 165.1 231.14) (xy 160.02 231.14)) (stroke (width 0) (type default)))
 (global_label "UART_RX"
  (shape bidirectional) (at 160.02 231.14 180) (effects (font (size 0.85 0.85)) (justify right)))
 (wire (pts (xy 165.1 233.68) (xy 160.02 233.68)) (stroke (width 0) (type default)))
 (global_label "ESP_EN"
  (shape bidirectional) (at 160.02 233.68 180) (effects (font (size 0.85 0.85)) (justify right)))
 (wire (pts (xy 165.1 236.22) (xy 160.02 236.22)) (stroke (width 0) (type default)))
 (global_label "BOOT"
  (shape bidirectional) (at 160.02 236.22 180) (effects (font (size 0.85 0.85)) (justify right)))
 (wire (pts (xy 165.1 238.76) (xy 160.02 238.76)) (stroke (width 0) (type default)))
 (global_label "3V3"
  (shape bidirectional) (at 160.02 238.76 180) (effects (font (size 0.85 0.85)) (justify right)))
 (text "PROVISIONAL: NTC 10k/B3950, 0..100 C. GPIO1 excitation; wait 15 ms, sample ADC1_CH0, drive GPIO1 low.\nADC ATTEN3 / 12 dB: calibrated range 0..2.5 V; 100 nF at GPIO0. Confirm actual sensor before assembly." (at 25.4 266.7 0) (effects (font (size 1.27 1.27)) (justify left))))
